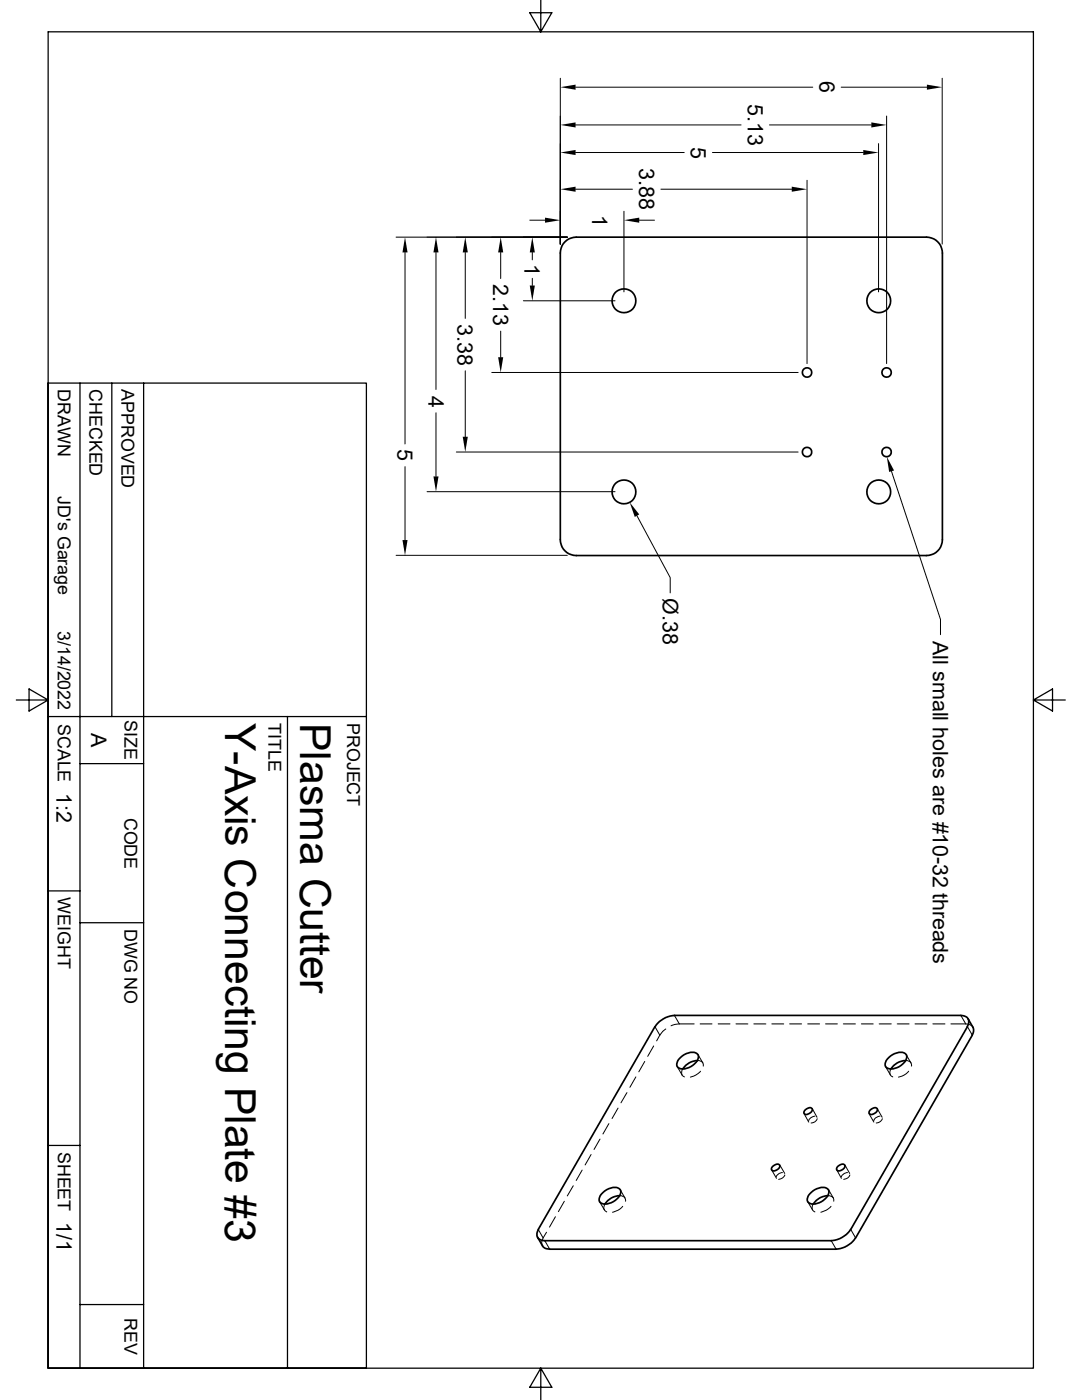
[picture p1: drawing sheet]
<svg xmlns="http://www.w3.org/2000/svg" width="216mm" height="279mm" viewBox="0 0 216 279" stroke-linecap="round" stroke-linejoin="round" font-family="sans-serif">
<g fill="none" stroke="#000" stroke-width=".34">
<path d="M112.7 48.3a3.1 3.1 0 0 1 2.3-1h69.9a3.2 3.2 0 0 1 3.1 3.2v57.2a3.2 3.2 0 0 1-3.1 3.2h-69.9a3.2 3.2 0 0 1-3.2-3.2v-57.7a3 3 0 0 1 .9-1.7zM130.7 204.9l-23.3 40.5M134.6 202.6h57.1a1.36 1.36 0 0 1 1.5 .7 1.36 1.36 0 0 1-.2 1.6M134.6 202.6a5 5 0 0 0-3.9 2.3M135.8 211a2.51 2.51 0 0 1 3.5-.5 2.1 2.1 0 0 1-1.4 2.4 2.2 2.2 0 0 1-2.8 0v-.9zM139.1 211.7a3.7 3.7 0 0 0-2.9 1.6M177.1 211.3a3.3 3.3 0 0 1 3.3-1.2 1.25 1.25 0 0 1-.2 2.2 2.51 2.51 0 0 1-3.5 .6l-.1-.6zM180.7 211.7a3.7 3.7 0 0 0-2.9 1.6M193 204.9l-23.2 40.5M193.2 203.3l1 1.9v.8l-.2 .6M194 206.6l-23.3 40.5M120 238.3a3.3 3.3 0 0 1 3.4-1.2 1.25 1.25 0 0 1-.3 2.2 2.51 2.51 0 0 1-3.5 .5l-.1-.5z"/>
<path d="M123.6 238.6a3.7 3.7 0 0 0-2.9 1.7M154.3 232.7l.5-.3a.52 .52 0 0 1 .8 .1 .52 .52 0 0 1-.3 .8l-.5 .3a.52 .52 0 0 1-.8-.1 .52 .52 0 0 1 .3-.8zM160.7 221.4l.5-.3a.52 .52 0 0 1 .9 .2 .52 .52 0 0 1-.3 .7l-.6 .3a.52 .52 0 0 1-.8-.1 .52 .52 0 0 1 .3-.8zM161.8 238a2.51 2.51 0 0 1 3.5-.6 2.1 2.1 0 0 1-1.4 2.4 2.2 2.2 0 0 1-2.7 0v-.8zM165.2 238.6a3.7 3.7 0 0 0-2.9 1.7M167.3 232.7l.5-.3a.52 .52 0 0 1 .8 .1 .52 .52 0 0 1-.3 .8l-.5 .3a.52 .52 0 0 1-.8-.1 .52 .52 0 0 1 .3-.8zM173.7 221.4l.5-.3a.52 .52 0 0 1 .8 .2 .52 .52 0 0 1-.2 .7l-.6 .3a.52 .52 0 0 1-.8-.1 .52 .52 0 0 1 .3-.8zM107.3 246.9l1.1 1.9 .4 .3 .9 .2h57.1a5 5 0 0 0 3.9-2.2M107.4 245.4a1.36 1.36 0 0 0-.1 1.5 1.36 1.36 0 0 0 1.4 .7h57.2M169.7 245.4a5 5 0 0 1-3.9 2.2"/>
<circle cx="124.5" cy="60" r="2.38"/>
<circle cx="161" cy="74.3" r=".94"/>
<circle cx="175.3" cy="60" r="2.38"/>
<circle cx="176.9" cy="74.3" r=".94"/>
<circle cx="124.5" cy="98.2" r="2.38"/>
<circle cx="161" cy="90.2" r=".94"/>
<circle cx="175.3" cy="98.2" r="2.38"/>
<circle cx="176.9" cy="90.2" r=".94"/>
</g>
<g fill="none" stroke="#000" stroke-width=".2">
<path d="M111.8 15.6v33.1M114.9 17.4h47.3M167.9 17.4h17.1M188 15.6v33.1M114.9 37.8h11.3M114.9 30.4h21.6M114.9 24.9h33M131.9 37.8h26.1M142.2 30.4h30.1M153.5 24.9h20.4M161 36v36.6M175.3 28.7v29.6"/>
<path d="M176.9 23.2v49.4M79 47.3h34.2M80.8 50.4v38.2M87 50.4v27.3M92.8 50.4v13.1M99.9 50.4v5.2M105.7 43.9h3.1M106.2 50.4v1.5M106.2 55.5v1.5M124.5 42.2v16.1M127.6 43.9h3M92.8 74v13.2"/>
<path d="M98.1 74.3h61.2M99.9 66.1v5.2M104.4 60h18.3M80.8 93.1v14.7M85.2 98.1h37.5M87 82.4v12.7M91.1 90.2h68.2M177.9 94.1l9.8 29.5v3.1M79 110.8h34.2M127.1 102.9l6.6 12.4v3M125.1 218.1l-1.2 2M126.9 214.9l-1.2 2.1"/>
<path d="M128.7 211.8l-1.2 2.1M130.4 208.7l-1.2 2.1M130.7 204.9l1 1.7M131.7 206.6l-.7 1.1M132.8 205.4l-.6 .4-.5 .8M134.6 202.6l1 1.7M135.1 212.9l1 1.6M135.6 204.3l-1.7 .4M135.6 204.3h2.9M136.2 213.3l-.1 .4a.92 .92 0 0 0 .5 1.2M139.1 211.7h.4a.9 .9 0 0 1 .8 1.1M139.3 210.5l1 1.6"/>
<path d="M139.7 204.3h2.4M139.8 213.8l-.9 .7-1.1 .5M143.3 204.3h2.4M146.9 204.3h2.3M150.4 204.3h2.4M154 204.3h2.4M157.6 204.3h2.3M161.2 204.3h2.3M164.7 204.3h2.4M168.3 204.3h2.4M171.9 204.3h2.3M175.4 204.3h2.4"/>
<path d="M176.7 212.9l1 1.6M177.8 213.3a1.07 1.07 0 0 0 .3 1.6M179 204.3h2.4M180.7 211.7h.4a.9 .9 0 0 1 .8 1.1M180.8 210.5l1 1.6M181.3 213.8l-.9 .7-1.1 .5M182.6 204.3h2.4M186.1 204.3h2.5M189.7 204.3h3M191.7 202.6l1 1.7M192.7 204.3l1 .3 .4 .4M193 204.9l1 1.7"/>
<path d="M112.6 239.7l-1.2 2.1M114.4 236.6l-1.2 2.1M116.2 233.5l-1.2 2.1M117.9 230.4l-1.1 2.1M119.6 239.8l1 1.7M119.7 227.3l-1.2 2.1M121.5 224.2l-1.2 2.1M123.3 221.1l-1.2 2.1M123.7 238.6h.3a.9 .9 0 0 1 .8 1.1M123.7 237.4l1 1.7M154 233.5l.9 1.7M155.6 232.5l1 1.7"/>
<path d="M156.1 234a1.44 1.44 0 0 0-1.2 .9M156.6 234.5v.1a1.47 1.47 0 0 1-1.2 .8M160.4 222.3l1 1.6M161.2 239.8l.9 1.7M162.1 221.3l.9 1.7M162.6 222.8h-.2a1.31 1.31 0 0 0-1 .8M163.1 223.3a1.24 1.24 0 0 1-1.3 .8M165.2 238.6h.3a.89 .89 0 0 1 .9 1.1M165.3 237.4l1 1.7M167 233.5l.9 1.7M168.6 232.5l.9 1.7M169.1 234h-.1a1.46 1.46 0 0 0-1.1 .9"/>
<path d="M169.6 234.5a1.35 1.35 0 0 1-1.2 .9M173.4 222.3l1 1.6M175 221.3l1 1.7M175.6 222.8h-.3a1.31 1.31 0 0 0-1 .8M176.1 223.3a1.35 1.35 0 0 1-1.3 .8M107.4 245.4l1 1.7a1.46 1.46 0 0 0-.2 1.5M108.7 247.6l1 1.7M109.1 245.9l-.7 1.2M110.8 242.8l-1.2 2.1M120.7 240.3a.97 .97 0 0 0 .4 1.6M124.2 240.7l-.8 .8-1.2 .4M162.3 240.3l-.2 .3a.9 .9 0 0 0 .5 1.3"/>
<path d="M165.8 240.7l-.9 .8-1.1 .4M165.9 247.6l.9 1.7M169.8 245.4l.9 1.7"/>
</g>
<g fill="none" stroke="#000" stroke-width=".25">
<path d="M9.6 6.4h196.6v266.6h-196.6zM107.9 0v6.4l2.2-3.9h-4.4l2.2 3.9M9.6 76.5h63.5v196.5h-63.5zM16 76.5v196.5M22.3 76.5v66.5M28.7 76.5v196.5M3.3 139.7h6.3l-3.8 2.2v-4.4l3.8 2.2M206.2 139.7l3.8-2.2v4.4l-3.8-2.2h6.4M9.6 143h63.5M16 152.4h12.7M57.4 143v130M9.6 177.8h6.4"/>
<path d="M16 184.1h12.7M9.6 228.6h6.4M16 260.3h12.7M107.9 273l-2.2 3.9h4.4l-2.2-3.9v6.4"/>
</g>
<g fill="#000">
<path d="M111.8 17.4l3.1-.5v1zM185 16.9l3 .5-3 .5zM111.8 37.8l3.1-.5v1zM111.8 30.4l3.1-.5v1zM111.8 24.9l3.1-.5v1zM158 37.3l3 .5-3 .5zM172.3 29.9l3 .5-3 .5zM173.9 24.4l3 .5-3 .5zM80.8 47.3l.5 3.1h-1zM87 47.3l.5 3.1h-1zM92.8 47.3l.5 3.1h-1zM99.9 47.3l.5 3.1h-1z"/>
<path d="M106.2 47.3l.5 3.1h-1zM105.7 57h1l-.5 3zM108.8 43.4l3 .5-3 .5zM124.5 43.9l3.1-.5v1zM99.4 71.3h1l-.5 3zM86.5 95.1h1l-.5 3zM92.3 87.2h1l-.5 3zM177 91.1l1.4 2.8-1 .3zM80.3 107.8h1l-.5 3zM125.6 100.2l2 2.5-.9 .5z"/>
</g>
<g font-size="8.5">
<text x="44.9" y="144.3" transform="rotate(90 44.9 144.3)">Y-Axis Connecting Plate #3</text>
<text x="59.9" y="144.3" transform="rotate(90 59.9 144.3)">Plasma Cutter</text>
</g>
<g font-size="4.3">
<text x="163.5" y="16.3" transform="rotate(90 163.5 16.3)">6</text>
<text x="149.2" y="20.8" transform="rotate(90 149.2 20.8)">5.13</text>
<text x="137.8" y="29.3" transform="rotate(90 137.8 29.3)">5</text>
<text x="127.5" y="33.6" transform="rotate(90 127.5 33.6)">3.88</text>
<text x="118.2" y="42.9" transform="rotate(90 118.2 42.9)">1</text>
<text x="104.7" y="52.7" transform="rotate(90 104.7 52.7)">1</text>
<text x="98.4" y="56.7" transform="rotate(90 98.4 56.7)">2.13</text>
<text x="91.3" y="64.6" transform="rotate(90 91.3 64.6)">3.38</text>
<text x="85.5" y="79" transform="rotate(90 85.5 79)">4</text>
<text x="79.3" y="89.7" transform="rotate(90 79.3 89.7)">5</text>
<text x="132.3" y="119.4" transform="rotate(90 132.3 119.4)">Ø.38</text>
<text x="186.1" y="127.9" transform="rotate(90 186.1 127.9)">All small holes are #10-32 threads</text>
<text x="18.2" y="146.3" transform="rotate(90 18.2 146.3)">A</text>
<text x="11.3" y="158.2" transform="rotate(90 11.3 158.2)">1:2</text>
<text x="11.3" y="243.8" transform="rotate(90 11.3 243.8)">1/1</text>
</g>
<g font-size="3.6">
<text x="11.5" y="77.7" transform="rotate(90 11.5 77.7)">DRAWN</text>
<text x="17.9" y="77.7" transform="rotate(90 17.9 77.7)">CHECKED</text>
<text x="24.2" y="77.7" transform="rotate(90 24.2 77.7)">APPROVED</text>
<text x="11.5" y="99" transform="rotate(90 11.5 99)">JD's Garage</text>
<text x="11.5" y="125.9" transform="rotate(90 11.5 125.9)">3/14/2022</text>
<text x="24.9" y="143.8" transform="rotate(90 24.9 143.8)">SIZE</text>
<text x="11.5" y="144.5" transform="rotate(90 11.5 144.5)">SCALE</text>
<text x="53.6" y="144.3" transform="rotate(90 53.6 144.3)">TITLE</text>
<text x="69.3" y="144.3" transform="rotate(90 69.3 144.3)">PROJECT</text>
<text x="24.9" y="163.2" transform="rotate(90 24.9 163.2)">CODE</text>
<text x="11.5" y="179.1" transform="rotate(90 11.5 179.1)">WEIGHT</text>
<text x="24.9" y="185.4" transform="rotate(90 24.9 185.4)">DWG NO</text>
<text x="11.5" y="229.9" transform="rotate(90 11.5 229.9)">SHEET</text>
<text x="24.9" y="263" transform="rotate(90 24.9 263)">REV</text>
</g>
</svg>
